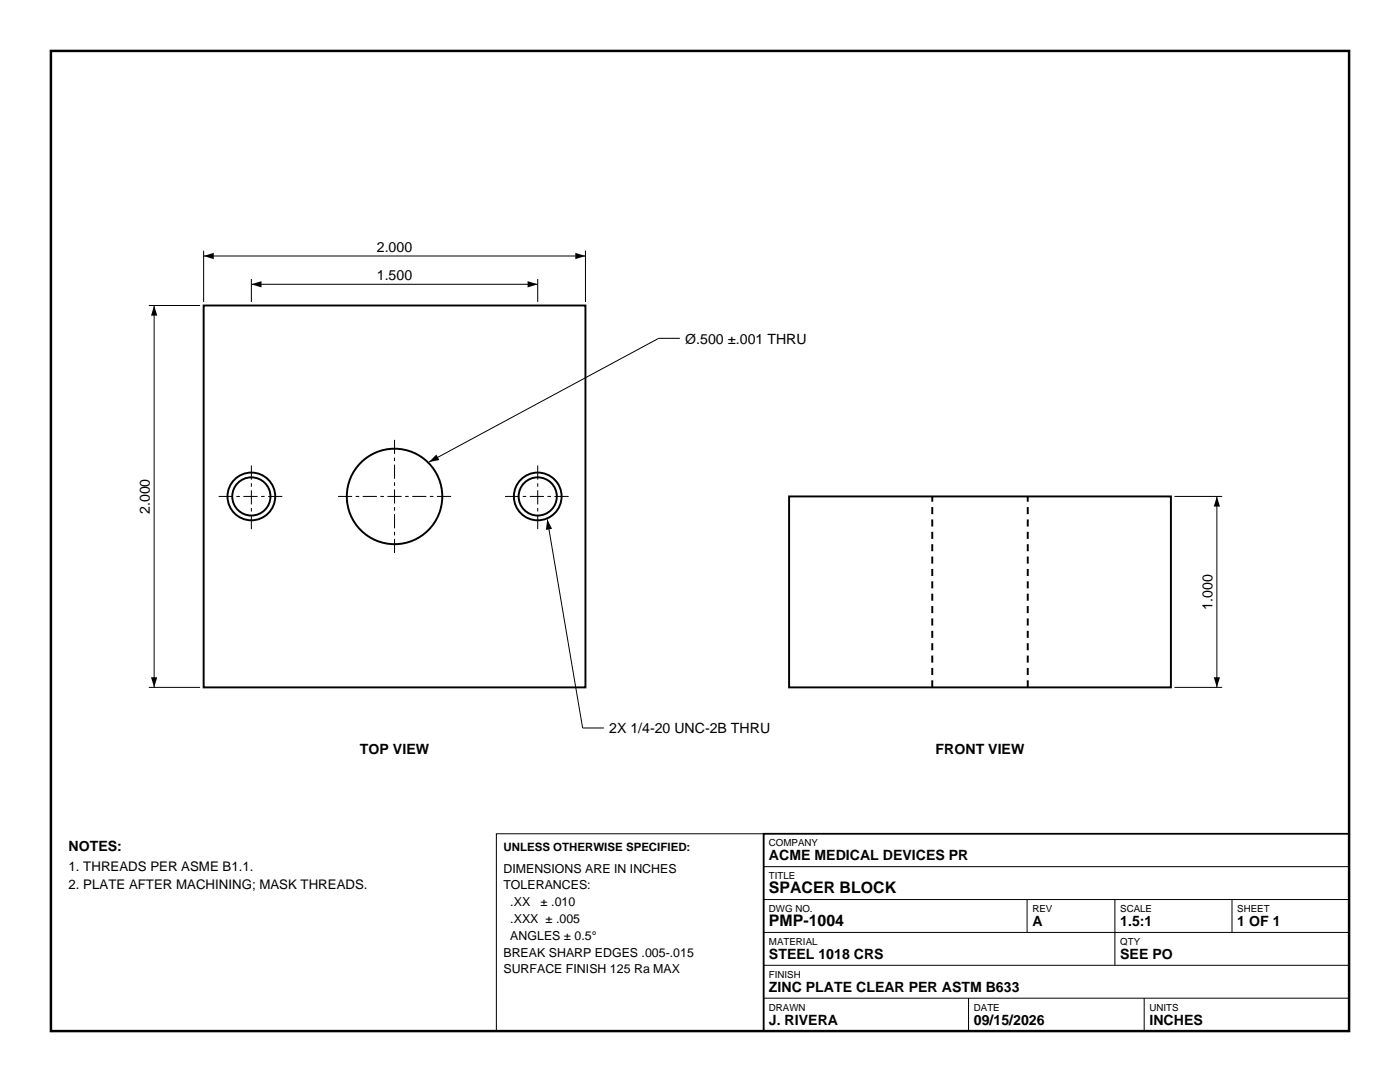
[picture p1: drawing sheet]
<svg xmlns="http://www.w3.org/2000/svg" width="279mm" height="216mm" viewBox="0 0 279 216" stroke-linecap="round" stroke-linejoin="round" font-family="sans-serif">
<g fill="none" stroke="#000" stroke-width=".39">
<path d="M40.6 61h76.2v76.2h-76.2z"/>
<circle cx="50.2" cy="99.1" r="4.8"/>
<circle cx="50.2" cy="99.1" r="3.8"/>
<circle cx="78.7" cy="99.1" r="9.5"/>
<circle cx="107.3" cy="99.1" r="4.8"/>
<circle cx="107.3" cy="99.1" r="3.8"/>
</g>
<path d="M43.6 99.1h13.1M67.5 99.1h22.5M100.8 99.1h13M50.2 105.6v-13.1M78.7 110.3v-22.5M107.3 105.6v-13.1" fill="none" stroke="#000" stroke-width=".2" stroke-dasharray="2.8 .7 .7 .7" stroke-linecap="butt"/>
<path d="M40.6 50v10.3M40.6 51.1h76.2M116.8 50v10.3" fill="none" stroke="#000" stroke-width=".2"/>
<path d="M40.6 51.1l2.1-.6v1.2zM114.8 50.5l2 .6-2 .6z" fill="#000"/>
<path d="M74.7 47.4h8.1v3.2h-8.1z" fill-rule="evenodd" fill="#fff"/>
<path d="M50.2 55.7v4.6M50.2 56.7h57.1M107.3 55.7v4.6" fill="none" stroke="#000" stroke-width=".2"/>
<path d="M50.2 56.7l2-.6v1.3zM105.3 56.1l2 .6-2 .7z" fill="#000"/>
<path d="M74.7 53h8.1v3.2h-8.1z" fill-rule="evenodd" fill="#fff"/>
<path d="M29.7 61h10.2M30.8 61v76.2M29.7 137.2h10.2" fill="none" stroke="#000" stroke-width=".2"/>
<path d="M30.8 61l.6 2h-1.3zM30.1 135.1h1.3l-.6 2.1z" fill="#000"/>
<path d="M27.1 95h3.1v8.1h-3.1z" fill-rule="evenodd" fill="#fff"/>
<path d="M135.7 67.5h-4.2l-45.9 24.7M234.4 99.1h9.5M242.9 99.1v38.1M109.2 103.6l7.1 41.7h4.2M234.4 137.2h9.5" fill="none" stroke="#000" stroke-width=".2"/>
<path d="M87.1 90.7l.6 1.1-2.1 .4zM242.9 99.1l.6 2h-1.3zM109.2 103.6l1 1.9-1.3 .2zM242.2 135.1h1.3l-.6 2.1z" fill="#000"/>
<path d="M157.5 99.1h76.2v38.1h-76.2z" fill="none" stroke="#000" stroke-width=".39"/>
<path d="M186.1 137.2v-38.1M205.1 137.2v-38.1" fill="none" stroke="#000" stroke-width=".39" stroke-dasharray="1.4 1.1" stroke-linecap="butt"/>
<path d="M239.1 114.1h3.2v8.1h-3.2z" fill-rule="evenodd" fill="#fff"/>
<path d="M10.2 10.2h259v195.5h-259z" fill="none" stroke="#000" stroke-width=".49"/>
<path d="M152.4 166.4h116.8v39.3h-116.8z" fill="none" stroke="#000" stroke-width=".35"/>
<path d="M99.1 166.4h53.3v39.3h-53.3zM152.4 172.9h116.8M152.4 179.5h116.8M205 179.5v6.6M222.5 179.5v13.1M245.9 179.5v6.6M152.4 186.1h116.8M152.4 192.6h116.8M152.4 199.2h116.8M193.3 199.2v6.5M228.3 199.2v6.5M152.4 205.7h116.8" fill="none" stroke="#000" stroke-width=".2"/>
<g font-size="3.2">
<text x="153.5" y="178.3">SPACER BLOCK</text>
<text x="153.5" y="184.8">PMP-1004</text>
</g>
<g font-size="2.8">
<text x="75.2" y="50.2">2.000</text>
<text x="75.2" y="55.8">1.500</text>
<text x="136.8" y="68.6">Ø.500 ±.001 THRU</text>
<text x="29.9" y="102.6" transform="rotate(-90 29.9 102.6)">2.000</text>
<text x="242" y="121.6" transform="rotate(-90 242 121.6)">1.000</text>
<text x="121.6" y="146.3">2X 1/4-20 UNC-2B THRU</text>
<text x="71.8" y="150.5">TOP VIEW</text>
<text x="186.7" y="150.5">FRONT VIEW</text>
<text x="13.7" y="169.9">NOTES:</text>
<text x="153.5" y="171.7">ACME MEDICAL DEVICES PR</text>
<text x="206" y="184.8">A</text>
<text x="223.6" y="184.8">1.5:1</text>
<text x="246.9" y="184.8">1 OF 1</text>
<text x="153.5" y="191.4">STEEL 1018 CRS</text>
<text x="223.6" y="191.4">SEE PO</text>
<text x="153.5" y="197.9">ZINC PLATE CLEAR PER ASTM B633</text>
<text x="153.5" y="204.5">J. RIVERA</text>
<text x="194.4" y="204.5">09/15/2026</text>
<text x="229.4" y="204.5">INCHES</text>
</g>
<g font-size="2.6">
<text x="13.7" y="173.8">1. THREADS PER ASME B1.1.</text>
<text x="13.7" y="177.3">2. PLATE AFTER MACHINING; MASK THREADS.</text>
</g>
<g font-size="2.5">
<text x="100.5" y="174.1">DIMENSIONS ARE IN INCHES</text>
<text x="100.5" y="177.5">TOLERANCES:</text>
<text x="101.8" y="180.8">.XX</text>
<text x="101.8" y="184.2">.XXX ± .005</text>
<text x="107.9" y="180.8">± .010</text>
<text x="100.5" y="190.9">BREAK SHARP EDGES .005-.015</text>
<text x="101.8" y="187.5">ANGLES ± 0.5°</text>
<text x="100.5" y="194.2">SURFACE FINISH 125 Ra MAX</text>
</g>
<text font-size="2.3" x="100.5" y="169.9">UNLESS OTHERWISE SPECIFIED:</text>
<g font-size="1.9">
<text x="153.5" y="168.8">COMPANY</text>
<text x="153.5" y="175.4">TITLE</text>
<text x="153.5" y="182">DWG NO.</text>
<text x="206" y="182">REV</text>
<text x="223.6" y="182">SCALE</text>
<text x="246.9" y="182">SHEET</text>
<text x="153.5" y="188.5">MATERIAL</text>
<text x="223.6" y="188.5">QTY</text>
<text x="153.5" y="195.1">FINISH</text>
<text x="153.5" y="201.6">DRAWN</text>
<text x="194.4" y="201.6">DATE</text>
<text x="229.4" y="201.6">UNITS</text>
</g>
</svg>
